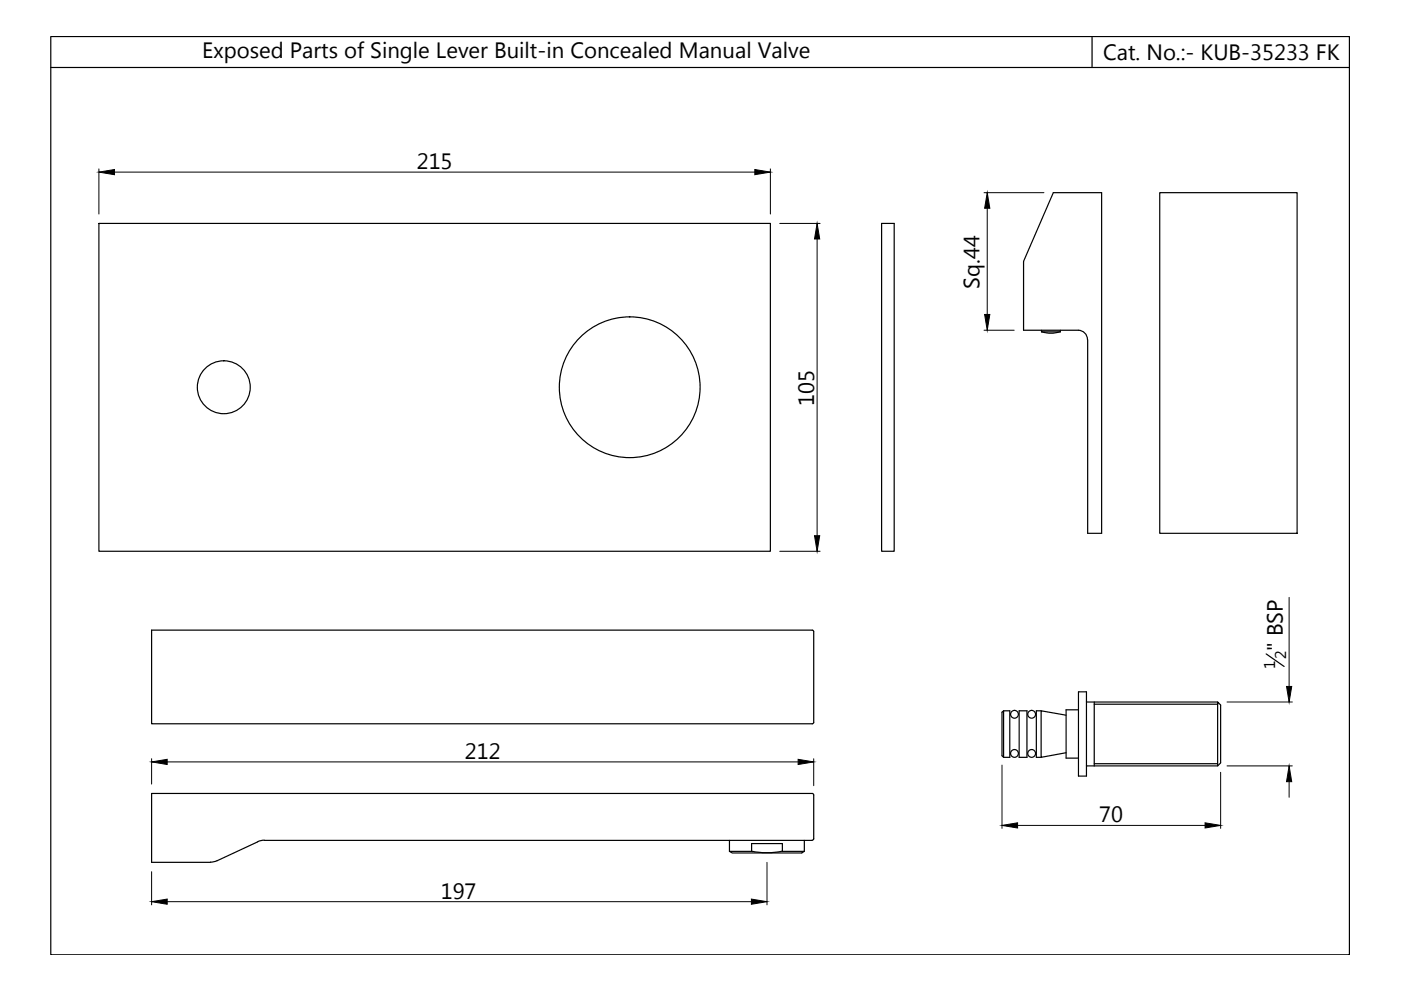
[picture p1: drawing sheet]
<svg xmlns="http://www.w3.org/2000/svg" width="297mm" height="210mm" viewBox="0 0 297 210" stroke-linecap="round" stroke-linejoin="round" font-family="sans-serif">
<!-- layer: 0 -->
<g fill="none" stroke="#000" stroke-width=".25">
<path d="M10.8 7.7h275.3v194.7h-275.3zM10.8 14.3h275.3M231.5 7.7v6.6M21 47.4h142.3v69.5h-142.3zM186.9 47.4h2.7v69.5h-2.7zM245.9 40.9h29.1v72.2h-29.1zM220.8 70.3l1.1 .3h1.2l1.7-.3M220.8 70v.4M220.8 70.4h4M224.8 70v.4M230.6 72a1.97 1.97 0 0 0-2-2h-11.6v-14.6l6.3-14.5h10.3v72.2h-3v-41.1M268.4 138.6l3.9 2.7"/>
<path d="M172.5 153.1l-.3 .4h-140.1v-19.9h140.1l.3 .3v19.3M212.4 151l.4-.3h1.3v9.9h-1.3l-.4-.4zM212.8 150.7v9.9M216.1 150.7h1.6v9.9h-1.6zM220.7 150.7h-1v9.9h1M226 151.6l-5.3-.9v9.9l5.3-1M228.7 150.5h-2.7v10.2h2.7M228.7 146.7h1.6v17.8h-1.6zM230.3 148.8h27.9M232 149.3h26.2M232 148.8v13.6M56 178.1l-1 .2-9.7 4.4-13.2 .1v-14.6h140.1l.3 .4v9.2l-.3 .3"/>
<path d="M56.1 178.2h116.1M154.7 178.2v2.3l.6 .3h14.7l.5-.3v-2.3M230.3 162.4h27.9l.6-.6v-12.3l-.6-.7v13.6M232 161.9h26.2M154.7 180.5h4.7v-1.6h6.5v1.6h4.6M159.3 180.5a16.1 16.1 0 0 0 6.5 0"/>
<circle cx="47.4" cy="82.1" r="5.6"/>
<circle cx="133.5" cy="82.1" r="14.9"/>
<circle cx="215.1" cy="159.7" r=".83"/>
<circle cx="215.1" cy="151.4" r=".83"/>
<circle cx="218.7" cy="151.4" r=".83"/>
<circle cx="218.7" cy="159.7" r=".83"/>
</g>
<g fill="none" stroke="#000" stroke-width=".21">
<path d="M21 35.8v9.6M24.3 36.5h135.7M163.3 35.8v9.6M165.3 47.4h8.6M173.2 50.7v62.9M208.6 40.9h12.7M209.3 44.2v22.5M208.6 70h6.4M165.3 116.9h8.6M273.3 126.7v18.8M260.2 148.8h13.8M32.1 160.9v5.3"/>
<path d="M35.4 161.5h133.8M172.5 160.9v5.7M212.4 162.2v13.4M215.7 175h39.8M258.8 163.7v11.9M260.2 162.4h13.8M273.3 165.7v3.3M32.1 184.8v7.1M35.4 191.2h123.9M162.6 182.8v9.1"/>
</g>
<g fill="#000" stroke="#000" stroke-width=".21">
<path d="M21 36.5l3.3-.6v1.1zM160 35.9l3.3 .6-3.3 .5zM173.2 47.4l.6 3.3h-1.1zM209.3 40.9l.6 3.3h-1.1zM208.8 66.7h1.1l-.6 3.3zM172.7 113.6h1.1l-.6 3.3zM272.8 145.5h1.1l-.6 3.3zM32.1 161.5l3.3-.5v1.1zM169.2 161l3.3 .5-3.3 .6zM212.4 175l3.3-.5v1.1zM255.5 174.5l3.3 .5-3.3 .6zM273.3 162.4l.6 3.3h-1.1z"/>
<path d="M32.1 191.2l3.3-.6v1.1zM159.3 190.6l3.3 .6-3.3 .5z"/>
</g>
<g font-size="4.7">
<text x="42.9" y="12.3">Exposed Parts of Single Lever Built-in Concealed Manual Valve</text>
<text x="233.9" y="12.8">Cat. No.:- KUB-35233 FK</text>
<text x="88.4" y="35.9">215</text>
<text x="207.7" y="61.2" transform="rotate(-90 207.7 61.2)">Sq.44</text>
<text x="172.6" y="86" transform="rotate(-90 172.6 86)">105</text>
<text x="272" y="138" transform="rotate(-90 272 138)">&quot; BSP</text>
<text x="98.6" y="161">212</text>
<text x="233.1" y="174.4">70</text>
<text x="93.4" y="190.5">197</text>
</g>
<g font-size="3.3">
<text x="270.4" y="141.9" transform="rotate(-90 270.4 141.9)">1</text>
<text x="272.7" y="139.7" transform="rotate(-90 272.7 139.7)">2</text>
</g>
</svg>
